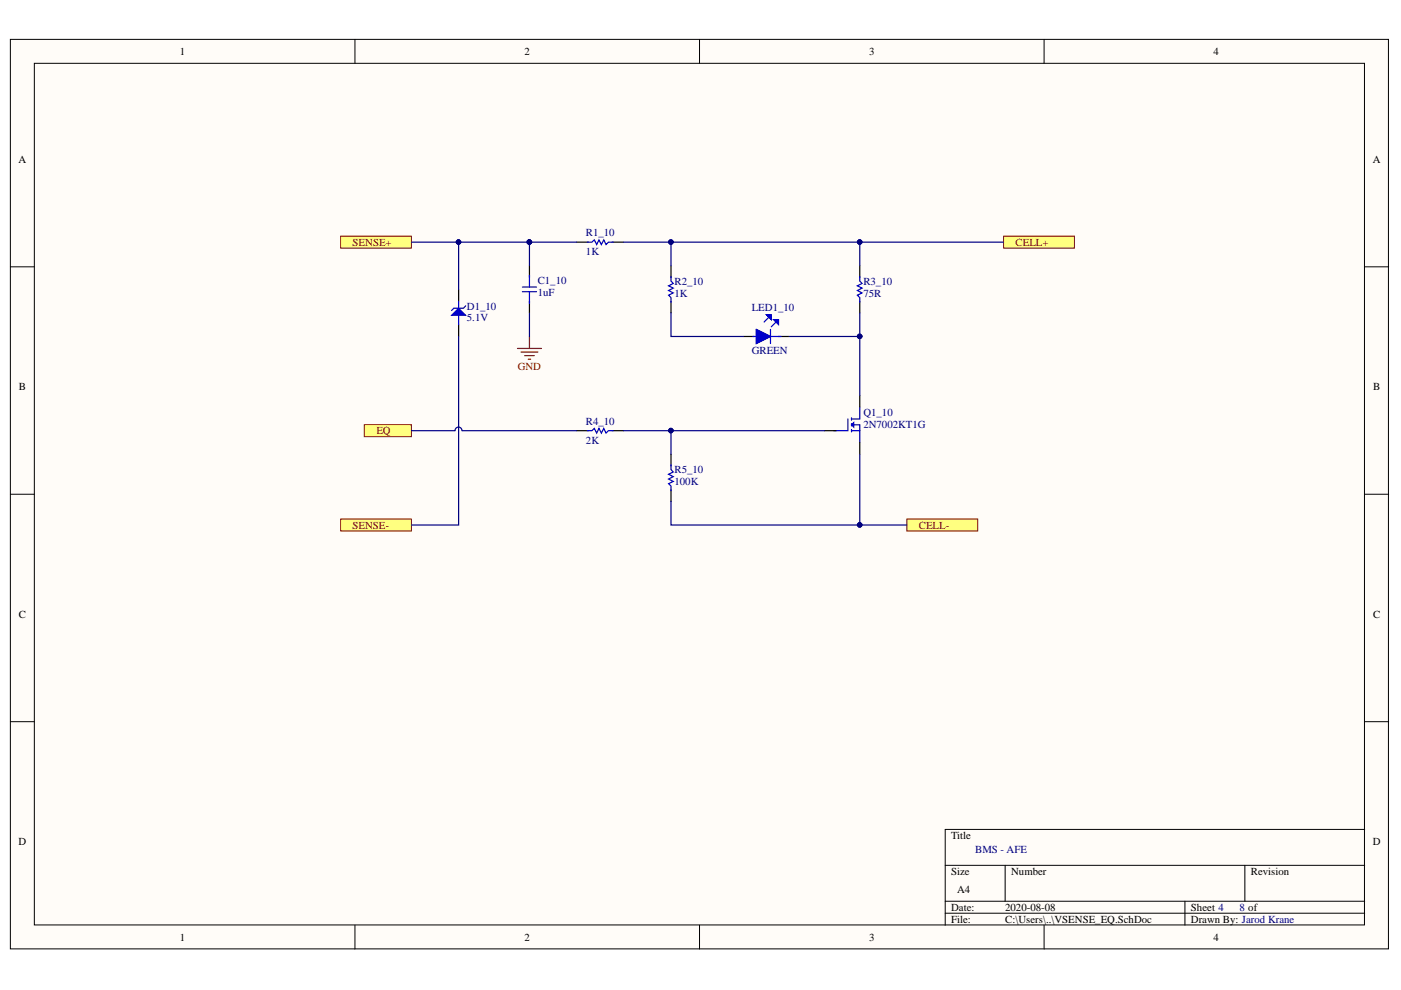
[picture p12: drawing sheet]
<svg xmlns="http://www.w3.org/2000/svg" width="297mm" height="210mm" viewBox="0 0 297 210" stroke-linecap="round" stroke-linejoin="round" font-family="sans-serif">
<g fill="#fffcf8" stroke="#000" stroke-width=".21">
<path d="M2.2 8.3h292.2v192.9h-292.2z"/>
<path d="M7.3 13.4h282v182.7h-282z"/>
</g>
<g fill="none" stroke="#000" stroke-width=".21">
<path d="M75.3 8.3v5.1M148.3 8.3v5.1M221.4 8.3v5.1M2.2 56.6h5.1M289.3 56.6h5.1M2.2 104.8h5.1M289.3 104.8h5.1M2.2 153h5.1M289.3 153h5.1M289.3 175.9h-88.9v20.3M75.3 196.2v5M148.3 196.2v5"/>
<path d="M200.4 183.5h88.9M200.4 191.1h88.9M200.4 193.6h88.9M213.1 183.5v7.6M221.4 196.2v5M251.2 191.1v5.1M263.9 183.5v7.6"/>
</g>
<path d="M95.7 66.8l1.5-1.4 1.5 1.4z" fill="#00c"/>
<path d="M95.7 66.8l1.5-1.4 1.5 1.4z" fill="none" stroke="#00c" stroke-width=".21"/>
<path d="M124.5 51.3h1l.5-.4 .5 .9 .5-.9 .5 .9 .5-.9 .5 .9 .5-.5h1M142.3 58.6v1l.4 .5-.9 .5 .9 .5-.9 .5 .9 .5-.9 .5 .5 .5v1M97.2 63.9v1.5M97.2 66.8v2M98.7 64.8l-.4 .6h-2.1l-.5 .4M124.5 91.3h1l.5-.5 .5 1 .5-1 .5 1 .5-1 .5 1 .5-.5h1M142.3 98.6v1l.4 .5-.9 .5 .9 .5-.9 .5 .9 .5-.9 .5 .5 .5v1" fill="none" stroke="#00c" stroke-width=".25"/>
<path d="M122.2 51.3h2.6M129.8 51.3h2.5M142.3 56.3v2.6M97.2 61.3v2.6M97.2 68.8v2.5M142.3 63.9v2.4M122.2 91.3h2.6M129.8 91.3h2.5M142.3 96.3v2.5M142.3 103.8v2.5" fill="none" stroke="#000" stroke-width=".25"/>
<g fill="#ffff80" stroke="#800000" stroke-width=".21">
<path d="M72.2 50.1h15v2.5h-15z" fill-rule="evenodd"/>
<path d="M72.2 110h15v2.6h-15z" fill-rule="evenodd"/>
<path d="M77.2 90h10v2.6h-10z" fill-rule="evenodd"/>
<path d="M212.8 50.1h15v2.5h-15z" fill-rule="evenodd"/>
<path d="M192.3 110h15v2.6h-15z" fill-rule="evenodd"/>
</g>
<path d="M109.7 73.9h5.1M110.5 74.6h3.5M111.2 75.4h2.1M112 76.2h.5M112.3 71.3v2.6" fill="none" stroke="#800000" stroke-width=".25"/>
<path d="M182.3 56.3v2.6M182.3 63.9v2.4" fill="none" stroke="#000" stroke-width=".25"/>
<path d="M182.3 58.6v1l.5 .5-1 .5 1 .5-1 .5 1 .5-1 .5 .5 .5v1M179.8 88.8v2.5h-3M180.5 91.3h1.8v2.5M180.5 88.6v.5M180.5 89.8v.5M180.5 91.1v.5M180.8 90.1h1.5v1.2M182.3 86.3v2.5h-1.8" fill="none" stroke="#00c" stroke-width=".25"/>
<path d="M181 89.6v1l-.5-.5z" fill="#00c"/>
<path d="M181 89.6v1l-.5-.5z" fill="none" stroke="#00c" stroke-width=".21"/>
<path d="M112.3 56.3v2.6M112.3 63.9v2.4M157.6 71.3h2.3M165 71.3h2.3M174.8 91.3h2.5M182.3 83.8v2.5M182.3 93.8v2.5" fill="none" stroke="#000" stroke-width=".25"/>
<path d="M112.3 58.3v2.6M110.8 61.8h3M110.8 60.9h3M112.3 61.8v2.5" fill="none" stroke="#00c" stroke-width=".25"/>
<path d="M160.4 69.8l3 1.5-3 1.5z" fill="#00c"/>
<path d="M160.4 69.8l3 1.5-3 1.5z" fill="none" stroke="#00c" stroke-width=".21"/>
<path d="M159.6 71.3h1.5M160.4 69.8l3 1.5-3 1.5zM163.4 71.3h2.2M163.4 69.8v3M164 67.8h1.1v1zM164.6 68.3l-1.1 1" fill="none" stroke="#00c" stroke-width=".25"/>
<path d="M164 67.8h1.1v1z" fill="#0000b4"/>
<path d="M164 67.8h1.1v1z" fill="none" stroke="#00c" stroke-width=".21"/>
<path d="M162.5 66.7h1v1.1zM163 67.3l-1 1" fill="none" stroke="#00c" stroke-width=".25"/>
<path d="M162.5 66.7h1v1.1z" fill="#0000b4"/>
<path d="M162.5 66.7h1v1.1z" fill="none" stroke="#00c" stroke-width=".21"/>
<g fill="none" stroke="#000080" stroke-width=".25">
<path d="M87.2 51.3h25.1M97.2 51.3v10M112.3 51.3h9.9M112.3 51.3v5M132.3 51.3h10M182.3 51.3v5M212.8 51.3h-70.5v5M97.2 71.3v40h-10M112.3 66.3v5M142.3 66.3v5h15.3M182.3 66.3v5h-15M182.3 71.3v12.5"/>
<path d="M97.9 91.3a.74 .74 0 0 0-.7-.7 .74 .74 0 0 0-.7 .7h-9.3M98 91.3h24.2M132.3 91.3h10M174.8 91.3h-32.5v5M182.3 96.3v15M142.3 106.3v5h50"/>
</g>
<g fill="#000080" stroke="#000080" stroke-width=".21">
<circle cx="142.2" cy="51.3" r=".48"/>
<circle cx="182.3" cy="71.3" r=".48"/>
<circle cx="142.2" cy="91.3" r=".48"/>
<circle cx="182.3" cy="111.3" r=".48"/>
<circle cx="112.2" cy="51.3" r=".48"/>
<circle cx="97.2" cy="51.3" r=".48"/>
<circle cx="182.3" cy="51.3" r=".48"/>
</g>
<g font-size="2.3">
<text x="38.1" y="11.7">1</text>
<text x="111.2" y="11.7">2</text>
<text x="184.3" y="11.7">3</text>
<text x="257.3" y="11.7">4</text>
<text x="3.9" y="34.5">A</text>
<text x="291.1" y="34.5">A</text>
<text x="4" y="82.7">B</text>
<text x="291.1" y="82.7">B</text>
<text x="4" y="131">C</text>
<text x="291.1" y="131">C</text>
<text x="3.9" y="179.1">D</text>
<text x="201.7" y="177.9">Title</text>
<text x="291.1" y="179.1">D</text>
<text x="201.7" y="185.5">Size</text>
<text x="214.4" y="185.5">Number</text>
<text x="265.2" y="185.5">Revision</text>
<text x="202.9" y="189.3">A4</text>
<text x="201.7" y="193.1">Date:</text>
<text x="201.7" y="195.7">File:</text>
<text x="213.1" y="193.1">2020-08-08</text>
<text x="213.1" y="195.7">C:\Users\..\VSENSE_EQ.SchDoc</text>
<text x="252.5" y="193.1">Sheet 4</text>
<text x="252.5" y="195.7">Drawn By: Jarod Krane</text>
<text x="38.1" y="199.5">1</text>
<text x="111.2" y="199.5">2</text>
<text x="184.3" y="199.5">3</text>
<text x="257.3" y="199.5">4</text>
</g>
<g font-size="2.3" fill="#800000">
<text x="74.8" y="52.1">SENSE+</text>
<text x="215.3" y="52.1">CELL+</text>
<text x="109.8" y="78.5">GND</text>
<text x="79.8" y="92.1">EQ</text>
<text x="74.8" y="112.1">SENSE-</text>
<text x="194.8" y="112.1">CELL-</text>
</g>
<g font-size="2.3" fill="#000080">
<text x="124.2" y="50.1">R1_10</text>
<text x="124.2" y="54.1">1K</text>
<text x="99" y="65.6">D1_10</text>
<text x="114" y="60.1">C1_10</text>
<text x="114" y="62.7">1uF</text>
<text x="143" y="60.4">R2_10</text>
<text x="143" y="62.9">1K</text>
<text x="183.1" y="60.4">R3_10</text>
<text x="183.1" y="62.9">75R</text>
<text x="99" y="68.2">5.1V</text>
<text x="159.4" y="66">LED1_10</text>
<text x="159.4" y="75.1">GREEN</text>
<text x="183.1" y="88.1">Q1_10</text>
<text x="124.2" y="90.1">R4_10</text>
<text x="124.2" y="94.1">2K</text>
<text x="183.1" y="90.7">2N7002KT1G</text>
<text x="143" y="100.3">R5_10</text>
<text x="143" y="102.9">100K</text>
<text x="206.8" y="180.8">BMS - AFE</text>
<text x="262.8" y="193.3">8 of</text>
</g>
</svg>
